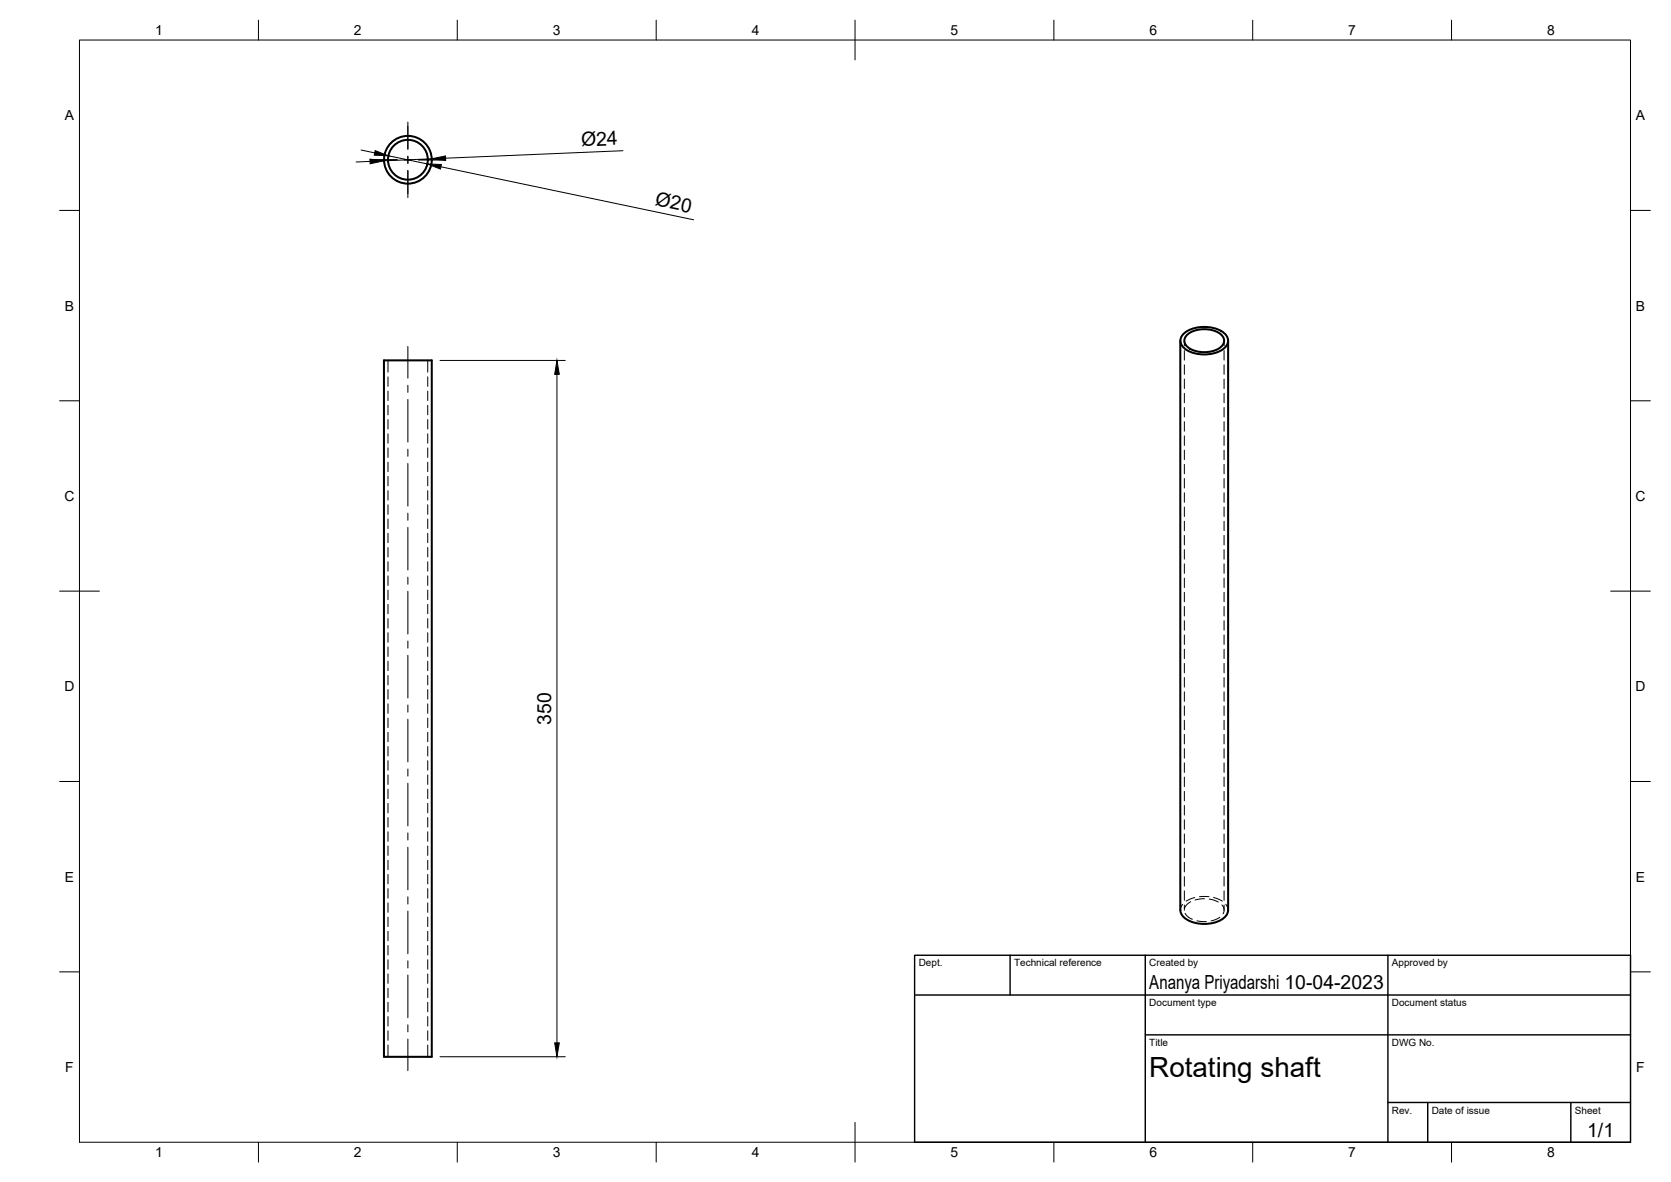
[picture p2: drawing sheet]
<svg xmlns="http://www.w3.org/2000/svg" width="420mm" height="297mm" viewBox="0 0 420 297" stroke-linecap="round" stroke-linejoin="round" font-family="sans-serif">
<!-- layer: Visible -->
<g fill="none" stroke="#000" stroke-width=".51">
<path d="M96.5 90.6h12.1v175h-12.1zM296.8 85.6v143.1M297.9 83.6a8.9 8.9 0 0 1 9.8 0 2.49 2.49 0 0 1 1.1 2.5 2.49 2.49 0 0 1-1.8 2 9.1 9.1 0 0 1-9.1-.5 2.36 2.36 0 0 1 0-4zM298.6 84a7.1 7.1 0 0 1 8.8 .5 2.1 2.1 0 0 1-1.1 3.2 7.5 7.5 0 0 1-7.7-.5 1.94 1.94 0 0 1 0-3.2zM308.8 85.6v143.1a3.7 3.7 0 0 1-3 3 8.9 8.9 0 0 1-8.2-1.2l-.7-1.2-.1-.6"/>
<circle cx="102.6" cy="40.1" r="5"/>
<circle cx="102.6" cy="40.1" r="6"/>
</g>
<!-- layer: Hidden -->
<g fill="none" stroke="#000" stroke-width=".25">
<path d="M97.6 90.6v2.9M97.6 94.7v2.4M97.6 98.3v2.4M107.5 90.6v2.9M107.5 94.7v2.4M107.5 98.3v2.4M297.8 85.6v1.3M297.8 88.1v2.4M297.8 91.7v2.4M297.8 95.3v2.3M297.8 98.8v2.4M307.8 85.6v1.3"/>
<path d="M307.8 88.1v2.4M307.8 91.7v2.4M307.8 95.3v2.3M307.8 98.8v2.4M97.6 101.9v2.4M97.6 105.4v2.4M97.6 109v2.4M97.6 112.6v2.4M97.6 116.1v2.4M97.6 119.7v2.4M107.5 101.9v2.4M107.5 105.4v2.4"/>
<path d="M107.5 109v2.4M107.5 112.6v2.4M107.5 116.1v2.4M107.5 119.7v2.4M297.8 102.4v2.4M297.8 106v2.4M297.8 109.5v2.4M297.8 113.1v2.4M297.8 116.7v2.4M307.8 102.4v2.4M307.8 106v2.4M307.8 109.5v2.4"/>
<path d="M307.8 113.1v2.4M307.8 116.7v2.4M97.6 123.3v2.4M97.6 126.9v2.4M97.6 130.4v2.4M97.6 134v2.4M97.6 137.6v2.4M107.5 123.3v2.4M107.5 126.9v2.4M107.5 130.4v2.4M107.5 134v2.4M107.5 137.6v2.4"/>
<path d="M297.8 120.3v2.3M297.8 123.8v2.4M297.8 127.4v2.4M297.8 131v2.4M297.8 134.6v2.3M297.8 138.1v2.4M307.8 120.3v2.3M307.8 123.8v2.4M307.8 127.4v2.4M307.8 131v2.4M307.8 134.6v2.3M307.8 138.1v2.4"/>
<path d="M97.6 141.2v2.3M97.6 144.7v2.4M97.6 148.3v2.4M97.6 151.9v2.3M97.6 155.5v2.3M97.6 159v2.4M107.5 141.2v2.3M107.5 144.7v2.4M107.5 148.3v2.4M107.5 151.9v2.3M107.5 155.5v2.3M107.5 159v2.4"/>
<path d="M297.8 141.7v2.4M297.8 145.3v2.3M297.8 148.9v2.3M297.8 152.4v2.4M297.8 156v2.4M297.8 159.6v2.4M307.8 141.7v2.4M307.8 145.3v2.3M307.8 148.9v2.3M307.8 152.4v2.4M307.8 156v2.4M307.8 159.6v2.4"/>
<path d="M97.6 162.6v2.4M97.6 166.2v2.3M97.6 169.7v2.4M97.6 173.3v2.4M97.6 176.9v2.4M107.5 162.6v2.4M107.5 166.2v2.3M107.5 169.7v2.4M107.5 173.3v2.4M107.5 176.9v2.4M297.8 163.1v2.4M297.8 166.7v2.4"/>
<path d="M297.8 170.3v2.4M297.8 173.8v2.4M297.8 177.4v2.4M307.8 163.1v2.4M307.8 166.7v2.4M307.8 170.3v2.4M307.8 173.8v2.4M307.8 177.4v2.4M97.6 180.5v2.3M97.6 184v2.4M97.6 187.6v2.4M97.6 191.2v2.4"/>
<path d="M97.6 194.7v2.4M97.6 198.3v2.4M107.5 180.5v2.3M107.5 184v2.4M107.5 187.6v2.4M107.5 191.2v2.4M107.5 194.7v2.4M107.5 198.3v2.4M297.8 181v2.4M297.8 184.6v2.4M297.8 188.1v2.4M297.8 191.7v2.4"/>
<path d="M297.8 195.3v2.4M297.8 198.9v2.3M307.8 181v2.4M307.8 184.6v2.4M307.8 188.1v2.4M307.8 191.7v2.4M307.8 195.3v2.4M307.8 198.9v2.3M97.6 201.9v2.4M97.6 205.5v2.3M97.6 209v2.4M97.6 212.6v2.4"/>
<path d="M97.6 216.2v2.4M97.6 219.8v2.3M107.5 201.9v2.4M107.5 205.5v2.3M107.5 209v2.4M107.5 212.6v2.4M107.5 216.2v2.4M107.5 219.8v2.3M297.8 202.4v2.4M297.8 206v2.4M297.8 209.6v2.3M297.8 213.2v2.3"/>
<path d="M297.8 216.7v2.4M307.8 202.4v2.4M307.8 206v2.4M307.8 209.6v2.3M307.8 213.2v2.3M307.8 216.7v2.4M97.6 223.3v2.4M97.6 226.9v2.4M97.6 230.5v2.3M97.6 234v2.4M97.6 237.6v2.4M107.5 223.3v2.4"/>
<path d="M107.5 226.9v2.4M107.5 230.5v2.3M107.5 234v2.4M107.5 237.6v2.4M297.3 227.3l-.4 .6-.1 .8M297.8 220.3v2.4M297.8 223.9v2.4M297.8 227.4v1.3M298 229.5l.6 .8 1.2 .7M299.4 226.6l-1.2 .9-.4 .9M300.4 225.6l-2.2 .9M300.9 231.4l2.4 .2"/>
<path d="M301.6 225.3h2.4M302.9 225.9l-2.4 .3M304.1 225.9l2.2 .8M305.1 225.6l2.2 .9M306.7 230.5l-2.2 .9M307.3 227.4l.4 .9 .1 .8-.3 .5M307.8 220.3v2.4M307.8 223.9v2.4M307.8 227.4v1.3M308.2 227.3l.4 .6 .2 .8M97.6 241.2v2.4M97.6 244.8v2.3"/>
<path d="M97.6 248.3v2.4M97.6 251.9v2.4M97.6 255.5v2.4M97.6 259v2.4M107.5 241.2v2.4M107.5 244.8v2.3M107.5 248.3v2.4M107.5 251.9v2.4M107.5 255.5v2.4M107.5 259v2.4M97.6 262.6v3M107.5 262.6v3"/>
</g>
<!-- layer: BORDER -->
<g fill="none" stroke="#000" stroke-width=".25">
<path d="M20 10.1h390v276.9h-390zM65 5.1v5M115 5.1v5M165 5.1v5M215 5.1v10M265 5.1v5M315 5.1v5M365 5.1v5M15 52.9h5M410 52.9h5M15 100.7h5M410 100.7h5"/>
<path d="M15 148.6h10M405 148.6h10M15 196.4h5M410 196.4h5M15 244.2h5M410 244.2h5M65 287v5M115 287v5M165 287v5M215 282.1v9.9M265 287v5M315 287v5"/>
<path d="M365 287v5"/>
</g>
<!-- layer: TITLEBLOCK -->
<path d="M230 240.1h180v46.9h-180zM230 250h180M254 240.1v9.9M288 240.1v46.9M349 240.1v46.9M288 260.1h122M349 277.1h61M359 277.1v9.9M395 277.1v9.9" fill="none" stroke="#000" stroke-width=".36"/>
<!-- layer: FD_Dimensions -->
<path d="M90.8 37.7l3.4 .7M97.6 39.1l9.8 2.1M108.5 39.9l-12 .5M156.6 37.9l-44.6 1.9M93 40.6l-3.4 .1M110.9 41.9l63.5 13.3M110.6 90.6h31.5M140 94.1v168M110.6 265.6h31.5" fill="none" stroke="#000" stroke-width=".25"/>
<path d="M93 40l3.5 .4-3.4 .8zM94.3 37.9l3.3 1.2-3.5-.1zM108.5 39.9l3.5-.7 .1 1.2zM107.4 41.2l3.6 .1-.3 1.2zM140 90.6l.6 3.5h-1.1zM139.5 262.1h1.1l-.6 3.5z" fill="#000" stroke="#000" stroke-width=".25"/>
<!-- layer: Smart Centers -->
<g fill="none" stroke="#000" stroke-width=".25">
<path d="M102.6 30.7v6.8M102.6 39.3v1.8M93 40.2h6.9M101.6 40.2h1.8M102.6 42.8v6.9M105.2 40.2h6.8M102.6 87.1v7.9M102.6 96.8v1.8M102.6 100.4v10.7M102.6 112.9v1.8M102.6 116.5v10.7M102.6 129v1.8"/>
<path d="M102.6 132.5v10.7M102.6 145v1.8M102.6 148.6v10.7M102.6 161.1v1.8M102.6 164.7v10.7M102.6 177.2v1.8M102.6 180.7v10.8M102.6 193.3v1.7M102.6 196.8v10.7M102.6 209.3v1.8M102.6 212.9v10.7M102.6 225.4v1.8"/>
<path d="M102.6 229v10.7M102.6 241.5v1.8M102.6 245v10.8M102.6 257.5v1.8M102.6 261.1v8"/>
</g>
<text font-size="7" x="289" y="270.6">Rotating shaft</text>
<g font-size="4.9">
<text x="146.2" y="36.8" transform="rotate(-2 146.2 36.8)">Ø24</text>
<text x="164.5" y="51.6" transform="rotate(12 164.5 51.6)">Ø20</text>
<text x="138.6" y="182.1" transform="rotate(-90 138.6 182.1)">350</text>
<text x="289" y="248.5">Ananya Priyadarshi 10-04-2023</text>
<text x="399.1" y="285.7">1/1</text>
</g>
<g font-size="3.5">
<text x="39" y="8.8">1</text>
<text x="89" y="8.8">2</text>
<text x="139" y="8.8">3</text>
<text x="189" y="8.8">4</text>
<text x="239" y="8.8">5</text>
<text x="289" y="8.8">6</text>
<text x="339" y="8.8">7</text>
<text x="389" y="8.8">8</text>
<text x="16.3" y="30.2">A</text>
<text x="411.3" y="30.2">A</text>
<text x="16.3" y="78">B</text>
<text x="411.3" y="78">B</text>
<text x="16.2" y="125.9">C</text>
<text x="411.2" y="125.9">C</text>
<text x="16.2" y="173.7">D</text>
<text x="411.2" y="173.7">D</text>
<text x="16.3" y="221.6">E</text>
<text x="411.3" y="221.6">E</text>
<text x="16.4" y="269.4">F</text>
<text x="411.4" y="269.4">F</text>
<text x="39" y="290.8">1</text>
<text x="89" y="290.8">2</text>
<text x="139" y="290.8">3</text>
<text x="189" y="290.8">4</text>
<text x="239" y="290.8">5</text>
<text x="289" y="290.8">6</text>
<text x="339" y="290.8">7</text>
<text x="389" y="290.8">8</text>
</g>
<g font-size="2.5">
<text x="231" y="242.9">Dept.</text>
<text x="255" y="242.9">Technical reference</text>
<text x="289" y="242.9">Created by</text>
<text x="350" y="242.9">Approved by</text>
<text x="289" y="252.8">Document type</text>
<text x="350" y="252.8">Document status</text>
<text x="289" y="262.9">Title</text>
<text x="350" y="262.9">DWG No.</text>
<text x="350" y="279.9">Rev.</text>
<text x="360" y="279.9">Date of issue</text>
<text x="396" y="279.9">Sheet</text>
</g>
</svg>
